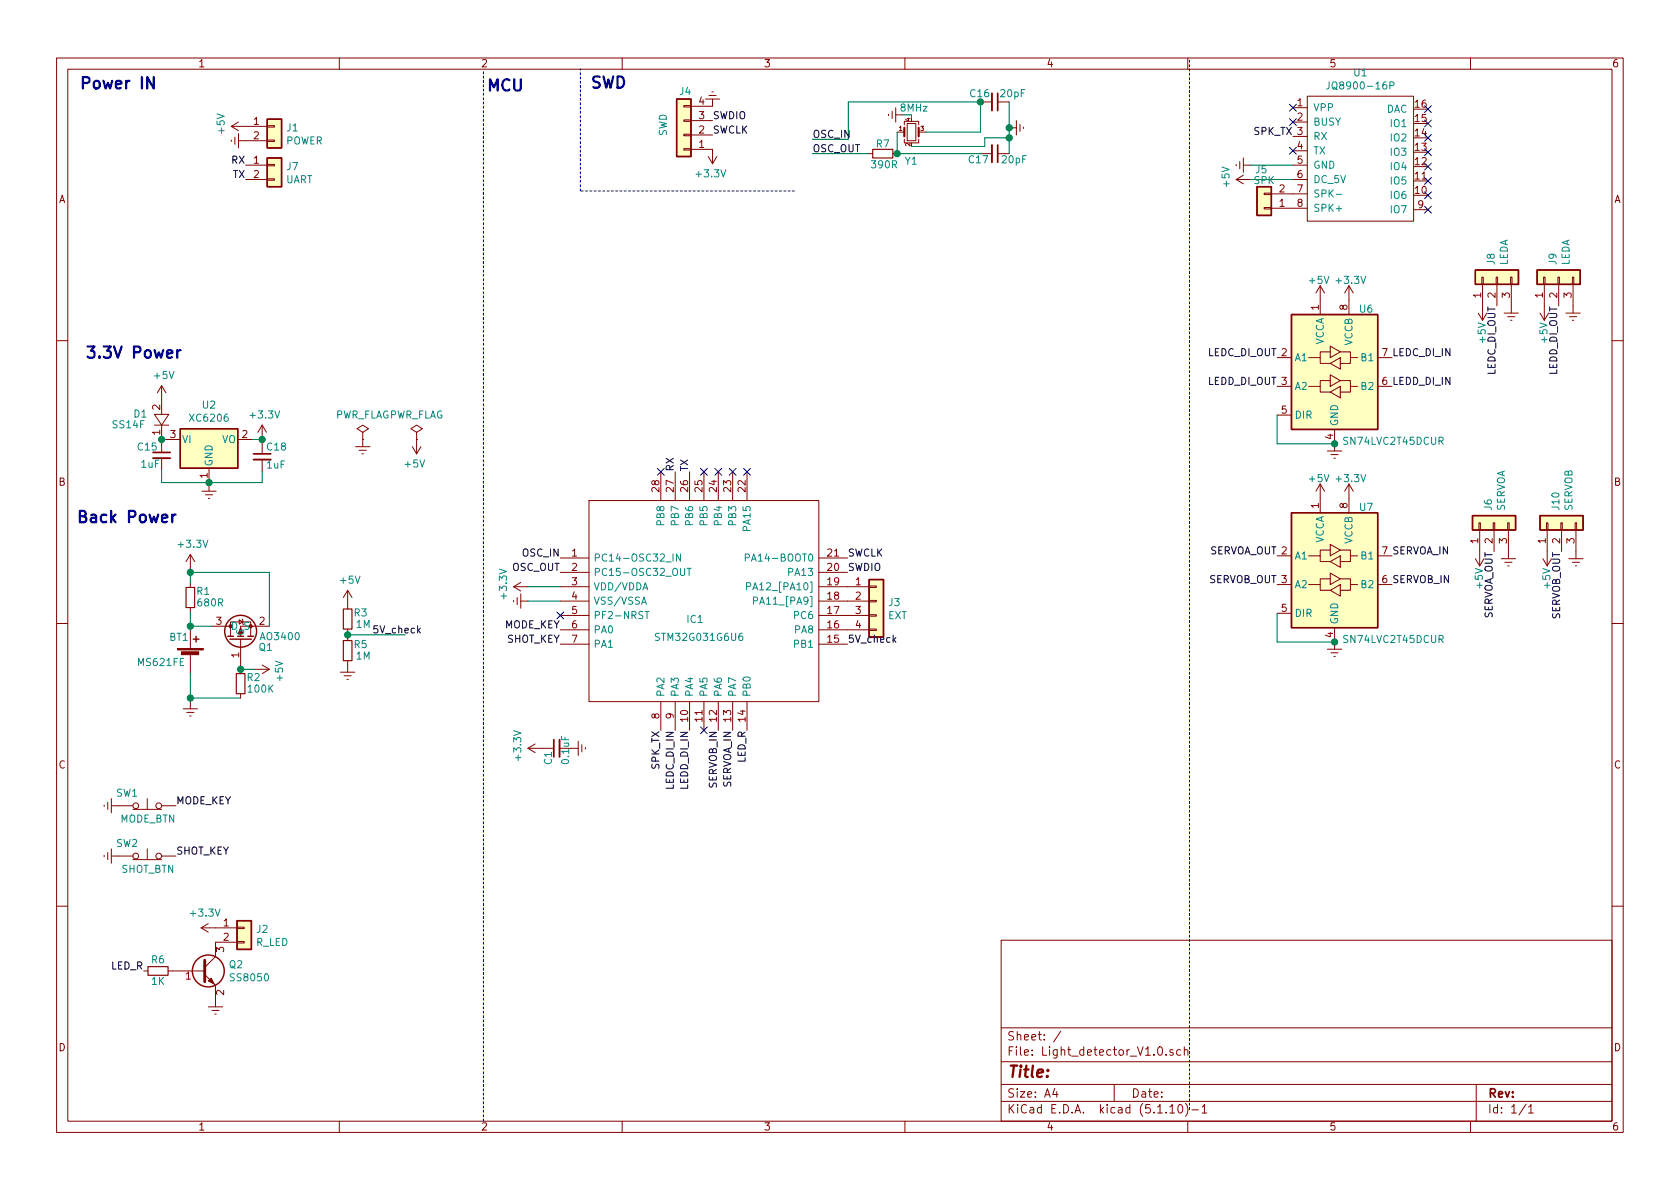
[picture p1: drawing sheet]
EESchema Schematic File Version 4
EELAYER 30 0
EELAYER END
$Descr A4 11693 8268
encoding utf-8
Sheet 1 1
Title ""
Date ""
Rev ""
Comp ""
Comment1 ""
Comment2 ""
Comment3 ""
Comment4 ""
$EndDescr
$Comp
L Regulator_Linear:LM1117-3.3 U2
U 1 1
P 1455 3050
F 0 "U2" H 1455 3292 50  0000 C CNN
F 1 "XC6206" H 1455 3201 50  0000 C CNN
F 2 "Package_TO_SOT_SMD:SOT-23" H 1455 3050 50  0001 C CNN
F 3 "http://www.ti.com/lit/ds/symlink/lm1117.pdf" H 1455 3050 50  0001 C CNN
	1    1455 3050
	1    0    0    -1  
$EndComp
Wire Wire Line
	1155 3050 1125 3050
$Comp
L Device:C_Small C15
U 1 1
P 1125 3160
F 0 "C15" H 950 3220 50  0000 L CNN
F 1 "1uF" H 975 3100 50  0000 L CNN
F 2 "Capacitor_SMD:C_0603_1608Metric" H 1125 3160 50  0001 C CNN
F 3 "~" H 1125 3160 50  0001 C CNN
	1    1125 3160
	1    0    0    -1  
$EndComp
Wire Wire Line
	1125 3060 1125 3050
$Comp
L power:Earth #PWR028
U 1 1
P 1455 3360
F 0 "#PWR028" H 1455 3110 50  0001 C CNN
F 1 "Earth" H 1455 3210 50  0001 C CNN
F 2 "" H 1455 3360 50  0001 C CNN
F 3 "~" H 1455 3360 50  0001 C CNN
	1    1455 3360
	1    0    0    -1  
$EndComp
Wire Wire Line
	1455 3350 1125 3350
Wire Wire Line
	1125 3260 1125 3350
Wire Wire Line
	1455 3360 1455 3350
Connection ~ 1455 3350
$Comp
L Device:C_Small C18
U 1 1
P 1825 3170
F 0 "C18" H 1850 3240 50  0000 L CNN
F 1 "1uF" H 1850 3115 50  0000 L CNN
F 2 "Capacitor_SMD:C_0603_1608Metric" H 1825 3170 50  0001 C CNN
F 3 "~" H 1825 3170 50  0001 C CNN
	1    1825 3170
	1    0    0    -1  
$EndComp
Wire Wire Line
	1755 3050 1825 3050
Wire Wire Line
	1825 3050 1825 3070
Wire Wire Line
	1825 3270 1825 3350
Wire Wire Line
	1825 3350 1455 3350
$Comp
L power:+3.3V #PWR029
U 1 1
P 1825 3050
F 0 "#PWR029" H 1825 2900 50  0001 C CNN
F 1 "+3.3V" H 1840 3223 50  0000 C CNN
F 2 "" H 1825 3050 50  0001 C CNN
F 3 "" H 1825 3050 50  0001 C CNN
	1    1825 3050
	1    0    0    -1  
$EndComp
Connection ~ 1825 3050
$Comp
L Connector_Generic:Conn_01x04 J4
U 1 1
P 4760 930
F 0 "J4" H 4750 630 50  0000 C CNN
F 1 "SWD" V 4900 860 50  0000 C CNN
F 2 "Connector_PinHeader_1.27mm:PinHeader_1x04_P1.27mm_Vertical" H 4760 930 50  0001 C CNN
F 3 "~" H 4760 930 50  0001 C CNN
	1    4760 930 
	-1   0    0    1   
$EndComp
$Comp
L power:+3.3V #PWR033
U 1 1
P 4960 1030
F 0 "#PWR033" H 4960 880 50  0001 C CNN
F 1 "+3.3V" H 4975 1203 50  0000 C CNN
F 2 "" H 4960 1030 50  0001 C CNN
F 3 "" H 4960 1030 50  0001 C CNN
	1    4960 1030
	-1   0    0    1   
$EndComp
Text Label 4960 830  0    50   ~ 0
SWDIO
Text Label 4960 930  0    50   ~ 0
SWCLK
$Comp
L power:Earth #PWR032
U 1 1
P 4960 730
F 0 "#PWR032" H 4960 480 50  0001 C CNN
F 1 "Earth" H 4960 580 50  0001 C CNN
F 2 "" H 4960 730 50  0001 C CNN
F 3 "~" H 4960 730 50  0001 C CNN
	1    4960 730 
	-1   0    0    1   
$EndComp
Text Notes 1275 2500 2    79   ~ 16
3.3V Power
Text Notes 3655 640  2    79   ~ 16
MCU
Text Notes 4370 620  2    79   ~ 16
SWD
Wire Notes Line
	5530 1320 4030 1320
Wire Notes Line
	4040 1320 4040 470 
$Comp
L Device:C_Small C17
U 1 1
P 6925 1060
F 0 "C17" V 6965 870 50  0000 L CNN
F 1 "20pF" V 6965 1100 50  0000 L CNN
F 2 "Capacitor_SMD:C_0402_1005Metric" H 6925 1060 50  0001 C CNN
F 3 "~" H 6925 1060 50  0001 C CNN
	1    6925 1060
	0    1    1    0   
$EndComp
$Comp
L Device:C_Small C16
U 1 1
P 6925 700
F 0 "C16" V 6865 520 50  0000 L CNN
F 1 "20pF" V 6865 730 50  0000 L CNN
F 2 "Capacitor_SMD:C_0402_1005Metric" H 6925 700 50  0001 C CNN
F 3 "~" H 6925 700 50  0001 C CNN
	1    6925 700 
	0    1    1    0   
$EndComp
$Comp
L Device:Crystal_GND24_Small Y1
U 1 1
P 6345 910
F 0 "Y1" H 6295 710 50  0000 L CNN
F 1 "8MHz" H 6260 1080 50  0000 L CNN
F 2 "Crystal:Crystal_SMD_3225-4Pin_3.2x2.5mm" H 6345 910 50  0001 C CNN
F 3 "~" H 6345 910 50  0001 C CNN
	1    6345 910 
	1    0    0    -1  
$EndComp
Wire Wire Line
	6245 910  6245 1060
$Comp
L power:Earth #PWR027
U 1 1
P 6285 790
F 0 "#PWR027" H 6285 540 50  0001 C CNN
F 1 "Earth" H 6285 640 50  0001 C CNN
F 2 "" H 6285 790 50  0001 C CNN
F 3 "~" H 6285 790 50  0001 C CNN
	1    6285 790 
	0    1    1    0   
$EndComp
Wire Wire Line
	6285 790  6345 790 
Wire Wire Line
	6345 790  6345 810 
$Comp
L power:Earth #PWR031
U 1 1
P 7025 880
F 0 "#PWR031" H 7025 630 50  0001 C CNN
F 1 "Earth" H 7025 730 50  0001 C CNN
F 2 "" H 7025 880 50  0001 C CNN
F 3 "~" H 7025 880 50  0001 C CNN
	1    7025 880 
	0    -1   -1   0   
$EndComp
Wire Wire Line
	7025 700  7025 880 
Wire Wire Line
	7025 880  7025 950 
Connection ~ 7025 880 
Wire Wire Line
	6345 1010 6855 1010
Wire Wire Line
	6855 1010 6855 950 
Wire Wire Line
	6855 950  7025 950 
Connection ~ 7025 950 
Wire Wire Line
	7025 950  7025 1060
Wire Wire Line
	5905 960  5905 700 
Wire Wire Line
	6825 1060 6245 1060
Wire Wire Line
	6825 910  6825 700 
Wire Wire Line
	6445 910  6825 910 
Connection ~ 6825 700 
Text Label 5655 960  0    50   ~ 0
OSC_IN
Text Label 5655 1060 0    50   ~ 0
OSC_OUT
Wire Wire Line
	5655 960  5905 960 
Wire Notes Line
	3365 490  3365 7800
$Comp
L power:+5V #PWR026
U 1 1
P 1125 2775
F 0 "#PWR026" H 1125 2625 50  0001 C CNN
F 1 "+5V" H 1140 2948 50  0000 C CNN
F 2 "" H 1125 2775 50  0001 C CNN
F 3 "" H 1125 2775 50  0001 C CNN
	1    1125 2775
	1    0    0    -1  
$EndComp
Wire Notes Line
	8280 410  8280 7720
Text Label 8890 2480 2    50   ~ 0
LEDC_DI_OUT
Text Label 9690 2480 0    50   ~ 0
LEDC_DI_IN
$Comp
L Logic_LevelTranslator:SN74LVC2T45DCUR U6
U 1 1
P 9290 2580
F 0 "U6" H 9510 3020 50  0000 C CNN
F 1 "SN74LVC2T45DCUR" H 9700 2100 50  0000 C CNN
F 2 "Package_SO:VSSOP-8_2.4x2.1mm_P0.5mm" H 9340 2030 50  0001 C CNN
F 3 "http://www.ti.com/lit/ds/symlink/sn74lvc2t45.pdf" H 8390 2030 50  0001 C CNN
	1    9290 2580
	1    0    0    -1  
$EndComp
$Comp
L power:+5V #PWR048
U 1 1
P 9190 2080
F 0 "#PWR048" H 9190 1930 50  0001 C CNN
F 1 "+5V" H 9180 2220 50  0000 C CNN
F 2 "" H 9190 2080 50  0001 C CNN
F 3 "" H 9190 2080 50  0001 C CNN
	1    9190 2080
	1    0    0    -1  
$EndComp
$Comp
L power:+3.3V #PWR054
U 1 1
P 9390 2080
F 0 "#PWR054" H 9390 1930 50  0001 C CNN
F 1 "+3.3V" H 9400 2220 50  0000 C CNN
F 2 "" H 9390 2080 50  0001 C CNN
F 3 "" H 9390 2080 50  0001 C CNN
	1    9390 2080
	1    0    0    -1  
$EndComp
Wire Wire Line
	8890 2880 8890 3080
Wire Wire Line
	8890 3080 9290 3080
$Comp
L power:Earth #PWR051
U 1 1
P 9290 3080
F 0 "#PWR051" H 9290 2830 50  0001 C CNN
F 1 "Earth" H 9290 2930 50  0001 C CNN
F 2 "" H 9290 3080 50  0001 C CNN
F 3 "~" H 9290 3080 50  0001 C CNN
	1    9290 3080
	1    0    0    -1  
$EndComp
Connection ~ 9290 3080
$Comp
L Logic_LevelTranslator:SN74LVC2T45DCUR U7
U 1 1
P 9290 3960
F 0 "U7" H 9510 4400 50  0000 C CNN
F 1 "SN74LVC2T45DCUR" H 9700 3480 50  0000 C CNN
F 2 "Package_SO:VSSOP-8_2.4x2.1mm_P0.5mm" H 9340 3410 50  0001 C CNN
F 3 "http://www.ti.com/lit/ds/symlink/sn74lvc2t45.pdf" H 8390 3410 50  0001 C CNN
	1    9290 3960
	1    0    0    -1  
$EndComp
$Comp
L power:+5V #PWR049
U 1 1
P 9190 3460
F 0 "#PWR049" H 9190 3310 50  0001 C CNN
F 1 "+5V" H 9180 3600 50  0000 C CNN
F 2 "" H 9190 3460 50  0001 C CNN
F 3 "" H 9190 3460 50  0001 C CNN
	1    9190 3460
	1    0    0    -1  
$EndComp
$Comp
L power:+3.3V #PWR055
U 1 1
P 9390 3460
F 0 "#PWR055" H 9390 3310 50  0001 C CNN
F 1 "+3.3V" H 9400 3600 50  0000 C CNN
F 2 "" H 9390 3460 50  0001 C CNN
F 3 "" H 9390 3460 50  0001 C CNN
	1    9390 3460
	1    0    0    -1  
$EndComp
Wire Wire Line
	8890 4260 8890 4460
Wire Wire Line
	8890 4460 9290 4460
$Comp
L power:Earth #PWR052
U 1 1
P 9290 4460
F 0 "#PWR052" H 9290 4210 50  0001 C CNN
F 1 "Earth" H 9290 4310 50  0001 C CNN
F 2 "" H 9290 4460 50  0001 C CNN
F 3 "~" H 9290 4460 50  0001 C CNN
	1    9290 4460
	1    0    0    -1  
$EndComp
Connection ~ 9290 4460
Text Label 9690 2680 0    50   ~ 0
LEDD_DI_IN
Text Label 8890 2680 2    50   ~ 0
LEDD_DI_OUT
Text Label 8890 3860 2    50   ~ 0
SERVOA_OUT
Text Label 9690 3860 0    50   ~ 0
SERVOA_IN
Text Label 8890 4060 2    50   ~ 0
SERVOB_OUT
Text Label 9690 4060 0    50   ~ 0
SERVOB_IN
$Comp
L power:Earth #PWR062
U 1 1
P 10520 2120
F 0 "#PWR062" H 10520 1870 50  0001 C CNN
F 1 "Earth" H 10520 1970 50  0001 C CNN
F 2 "" H 10520 2120 50  0001 C CNN
F 3 "~" H 10520 2120 50  0001 C CNN
	1    10520 2120
	1    0    0    -1  
$EndComp
Text Label 10420 2120 3    50   ~ 0
LEDC_DI_OUT
$Comp
L power:+5V #PWR059
U 1 1
P 10320 2120
F 0 "#PWR059" H 10320 1970 50  0001 C CNN
F 1 "+5V" V 10320 2310 50  0000 C CNN
F 2 "" H 10320 2120 50  0001 C CNN
F 3 "" H 10320 2120 50  0001 C CNN
	1    10320 2120
	-1   0    0    1   
$EndComp
$Comp
L Connector_Generic:Conn_01x03 J8
U 1 1
P 10420 1920
F 0 "J8" H 10500 1962 50  0000 L CNN
F 1 "LEDA" H 10500 1871 50  0000 L CNN
F 2 "Connector_JST:JST_XH_S3B-XH-A-1_1x03_P2.50mm_Horizontal" H 10420 1920 50  0001 C CNN
F 3 "~" H 10420 1920 50  0001 C CNN
	1    10420 1920
	0    -1   -1   0   
$EndComp
$Comp
L power:Earth #PWR066
U 1 1
P 10950 2120
F 0 "#PWR066" H 10950 1870 50  0001 C CNN
F 1 "Earth" H 10950 1970 50  0001 C CNN
F 2 "" H 10950 2120 50  0001 C CNN
F 3 "~" H 10950 2120 50  0001 C CNN
	1    10950 2120
	1    0    0    -1  
$EndComp
$Comp
L power:+5V #PWR063
U 1 1
P 10750 2120
F 0 "#PWR063" H 10750 1970 50  0001 C CNN
F 1 "+5V" V 10750 2310 50  0000 C CNN
F 2 "" H 10750 2120 50  0001 C CNN
F 3 "" H 10750 2120 50  0001 C CNN
	1    10750 2120
	-1   0    0    1   
$EndComp
$Comp
L Connector_Generic:Conn_01x03 J9
U 1 1
P 10850 1920
F 0 "J9" H 10930 1962 50  0000 L CNN
F 1 "LEDA" H 10930 1871 50  0000 L CNN
F 2 "Connector_JST:JST_XH_S3B-XH-A-1_1x03_P2.50mm_Horizontal" H 10850 1920 50  0001 C CNN
F 3 "~" H 10850 1920 50  0001 C CNN
	1    10850 1920
	0    -1   -1   0   
$EndComp
$Comp
L power:Earth #PWR060
U 1 1
P 10500 3830
F 0 "#PWR060" H 10500 3580 50  0001 C CNN
F 1 "Earth" H 10500 3680 50  0001 C CNN
F 2 "" H 10500 3830 50  0001 C CNN
F 3 "~" H 10500 3830 50  0001 C CNN
	1    10500 3830
	1    0    0    -1  
$EndComp
$Comp
L power:+5V #PWR057
U 1 1
P 10300 3830
F 0 "#PWR057" H 10300 3680 50  0001 C CNN
F 1 "+5V" V 10300 4020 50  0000 C CNN
F 2 "" H 10300 3830 50  0001 C CNN
F 3 "" H 10300 3830 50  0001 C CNN
	1    10300 3830
	-1   0    0    1   
$EndComp
$Comp
L Connector_Generic:Conn_01x03 J6
U 1 1
P 10400 3630
F 0 "J6" H 10480 3672 50  0000 L CNN
F 1 "SERVOA" H 10480 3581 50  0000 L CNN
F 2 "Connector_PinHeader_2.54mm:PinHeader_1x03_P2.54mm_Horizontal" H 10400 3630 50  0001 C CNN
F 3 "~" H 10400 3630 50  0001 C CNN
	1    10400 3630
	0    -1   -1   0   
$EndComp
$Comp
L power:Earth #PWR067
U 1 1
P 10970 3830
F 0 "#PWR067" H 10970 3580 50  0001 C CNN
F 1 "Earth" H 10970 3680 50  0001 C CNN
F 2 "" H 10970 3830 50  0001 C CNN
F 3 "~" H 10970 3830 50  0001 C CNN
	1    10970 3830
	1    0    0    -1  
$EndComp
$Comp
L power:+5V #PWR064
U 1 1
P 10770 3830
F 0 "#PWR064" H 10770 3680 50  0001 C CNN
F 1 "+5V" V 10770 4020 50  0000 C CNN
F 2 "" H 10770 3830 50  0001 C CNN
F 3 "" H 10770 3830 50  0001 C CNN
	1    10770 3830
	-1   0    0    1   
$EndComp
$Comp
L Connector_Generic:Conn_01x03 J10
U 1 1
P 10870 3630
F 0 "J10" H 10950 3672 50  0000 L CNN
F 1 "SERVOB" H 10950 3581 50  0000 L CNN
F 2 "Connector_PinHeader_2.54mm:PinHeader_1x03_P2.54mm_Horizontal" H 10870 3630 50  0001 C CNN
F 3 "~" H 10870 3630 50  0001 C CNN
	1    10870 3630
	0    -1   -1   0   
$EndComp
Text Label 10400 3830 3    50   ~ 0
SERVOA_OUT
Text Label 10870 3830 3    50   ~ 0
SERVOB_OUT
Text Label 10850 2120 3    50   ~ 0
LEDD_DI_OUT
Text Notes 1100 625  2    79   ~ 16
Power IN
$Comp
L power:PWR_FLAG #FLG01
U 1 1
P 2900 3050
F 0 "#FLG01" H 2900 3125 50  0001 C CNN
F 1 "PWR_FLAG" H 2900 3223 50  0000 C CNN
F 2 "" H 2900 3050 50  0001 C CNN
F 3 "~" H 2900 3050 50  0001 C CNN
	1    2900 3050
	1    0    0    -1  
$EndComp
$Comp
L power:+5V #PWR011
U 1 1
P 2900 3050
F 0 "#PWR011" H 2900 2900 50  0001 C CNN
F 1 "+5V" H 2915 3223 50  0000 C CNN
F 2 "" H 2900 3050 50  0001 C CNN
F 3 "" H 2900 3050 50  0001 C CNN
	1    2900 3050
	-1   0    0    1   
$EndComp
Text Notes 1240 3645 2    79   ~ 16
Back Power
$Comp
L Device:Battery_Cell BT1
U 1 1
P 1325 4575
F 0 "BT1" H 1175 4725 50  0000 L CNN
F 1 "MS621FE" H 950 4550 50  0000 L CNN
F 2 "Battery:BatteryHolder_Seiko_MS621F" V 1325 4635 50  0001 C CNN
F 3 "~" V 1325 4635 50  0001 C CNN
	1    1325 4575
	1    0    0    -1  
$EndComp
$Comp
L Device:R_Small R1
U 1 1
P 1325 4150
F 0 "R1" H 1235 4110 50  0000 C CNN
F 1 "680R" H 1185 4190 50  0000 C CNN
F 2 "Resistor_SMD:R_0402_1005Metric" H 1325 4150 50  0001 C CNN
F 3 "~" H 1325 4150 50  0001 C CNN
	1    1325 4150
	-1   0    0    1   
$EndComp
Wire Wire Line
	1325 4050 1325 3975
$Comp
L power:+3.3V #PWR05
U 1 1
P 1325 3950
F 0 "#PWR05" H 1325 3800 50  0001 C CNN
F 1 "+3.3V" H 1340 4123 50  0000 C CNN
F 2 "" H 1325 3950 50  0001 C CNN
F 3 "" H 1325 3950 50  0001 C CNN
	1    1325 3950
	1    0    0    -1  
$EndComp
Wire Wire Line
	1325 4250 1325 4350
Wire Wire Line
	1475 4350 1325 4350
Connection ~ 1325 4350
Wire Wire Line
	1325 4350 1325 4375
$Comp
L power:Earth #PWR023
U 1 1
P 1325 4875
F 0 "#PWR023" H 1325 4625 50  0001 C CNN
F 1 "Earth" H 1325 4725 50  0001 C CNN
F 2 "" H 1325 4875 50  0001 C CNN
F 3 "~" H 1325 4875 50  0001 C CNN
	1    1325 4875
	1    0    0    -1  
$EndComp
Wire Wire Line
	1325 4875 1325 4850
Wire Wire Line
	1325 4675 1325 4850
Connection ~ 1325 4850
Wire Wire Line
	1325 4850 1675 4850
$Comp
L power:+5V #PWR06
U 1 1
P 1775 4650
F 0 "#PWR06" H 1775 4500 50  0001 C CNN
F 1 "+5V" H 1790 4823 50  0000 C CNN
F 2 "" H 1775 4650 50  0001 C CNN
F 3 "" H 1775 4650 50  0001 C CNN
	1    1775 4650
	0    1    1    0   
$EndComp
Wire Wire Line
	1775 4650 1675 4650
$Comp
L Device:R_Small R2
U 1 1
P 1675 4750
F 0 "R2" H 1585 4710 50  0000 C CNN
F 1 "100K" H 1535 4790 50  0000 C CNN
F 2 "Resistor_SMD:R_0402_1005Metric" H 1675 4750 50  0001 C CNN
F 3 "~" H 1675 4750 50  0001 C CNN
	1    1675 4750
	-1   0    0    1   
$EndComp
Connection ~ 1675 4650
$Comp
L SamacSys_Parts:IRLML6401TRPBF Q1
U 1 1
P 1675 4350
F 0 "Q1" V 1525 4175 50  0000 C CNN
F 1 "AO3400" V 1600 4075 50  0000 C CNN
F 2 "Package_TO_SOT_SMD:SOT-23" H 1875 4750 50  0001 L CNN
F 3 "http://uk.rs-online.com/web/p/products/0301316P" H 1875 4650 50  0001 L CNN
F 4 "INFINEON - IRLML6401TRPBF - MOSFET, P, MICRO3" H 1875 4550 50  0001 L CNN "Description"
F 5 "1.12" H 1875 4450 50  0001 L CNN "Height"
F 6 "0301316P" H 1875 4350 50  0001 L CNN "RS Part Number"
F 7 "http://uk.rs-online.com/web/p/products/0301316P" H 1875 4250 50  0001 L CNN "RS Price/Stock"
F 8 "Infineon" H 1875 4150 50  0001 L CNN "Manufacturer_Name"
F 9 "IRLML6401TRPBF" H 1875 4050 50  0001 L CNN "Manufacturer_Part_Number"
F 10 "70017403" H 1875 3950 50  0001 L CNN "Allied_Number"
	1    1675 4350
	0    -1   -1   0   
$EndComp
$Comp
L power:+5V #PWR08
U 1 1
P 2420 4200
F 0 "#PWR08" H 2420 4050 50  0001 C CNN
F 1 "+5V" H 2435 4373 50  0000 C CNN
F 2 "" H 2420 4200 50  0001 C CNN
F 3 "" H 2420 4200 50  0001 C CNN
	1    2420 4200
	1    0    0    -1  
$EndComp
$Comp
L Device:R_Small R3
U 1 1
P 2420 4300
F 0 "R3" H 2330 4260 50  0000 C CNN
F 1 "1M" H 2310 4340 50  0000 C CNN
F 2 "Resistor_SMD:R_0402_1005Metric" H 2420 4300 50  0001 C CNN
F 3 "~" H 2420 4300 50  0001 C CNN
	1    2420 4300
	-1   0    0    1   
$EndComp
$Comp
L Device:R_Small R5
U 1 1
P 2420 4520
F 0 "R5" H 2330 4480 50  0000 C CNN
F 1 "1M" H 2310 4560 50  0000 C CNN
F 2 "Resistor_SMD:R_0402_1005Metric" H 2420 4520 50  0001 C CNN
F 3 "~" H 2420 4520 50  0001 C CNN
	1    2420 4520
	-1   0    0    1   
$EndComp
$Comp
L power:Earth #PWR010
U 1 1
P 2420 4620
F 0 "#PWR010" H 2420 4370 50  0001 C CNN
F 1 "Earth" H 2420 4470 50  0001 C CNN
F 2 "" H 2420 4620 50  0001 C CNN
F 3 "~" H 2420 4620 50  0001 C CNN
	1    2420 4620
	1    0    0    -1  
$EndComp
Wire Wire Line
	2420 4400 2420 4410
Wire Wire Line
	2420 4410 2820 4410
Connection ~ 2420 4410
Wire Wire Line
	2420 4410 2420 4420
Text Label 2590 4410 0    50   ~ 0
5V_check
Text Label 5900 4475 0    50   ~ 0
5V_check
Wire Wire Line
	1875 4350 1875 3975
Wire Wire Line
	1875 3975 1325 3975
Connection ~ 1325 3975
Wire Wire Line
	1325 3975 1325 3950
$Comp
L Switch:SW_Push_Open SW1
U 1 1
P 1025 5600
F 0 "SW1" H 885 5690 50  0000 C CNN
F 1 "MODE_BTN" H 1030 5510 50  0000 C CNN
F 2 "Connector_JST:JST_XH_S2B-XH-A-1_1x02_P2.50mm_Horizontal" H 1025 5800 50  0001 C CNN
F 3 "~" H 1025 5800 50  0001 C CNN
	1    1025 5600
	1    0    0    -1  
$EndComp
$Comp
L power:Earth #PWR01
U 1 1
P 825 5600
F 0 "#PWR01" H 825 5350 50  0001 C CNN
F 1 "Earth" H 825 5450 50  0001 C CNN
F 2 "" H 825 5600 50  0001 C CNN
F 3 "~" H 825 5600 50  0001 C CNN
	1    825  5600
	0    1    1    0   
$EndComp
Text Label 1225 5600 0    50   ~ 0
MODE_KEY
$Comp
L Switch:SW_Push_Open SW2
U 1 1
P 1025 5950
F 0 "SW2" H 885 6040 50  0000 C CNN
F 1 "SHOT_BTN" H 1030 5860 50  0000 C CNN
F 2 "Connector_JST:JST_XH_S2B-XH-A-1_1x02_P2.50mm_Horizontal" H 1025 6150 50  0001 C CNN
F 3 "~" H 1025 6150 50  0001 C CNN
	1    1025 5950
	1    0    0    -1  
$EndComp
$Comp
L power:Earth #PWR02
U 1 1
P 825 5950
F 0 "#PWR02" H 825 5700 50  0001 C CNN
F 1 "Earth" H 825 5800 50  0001 C CNN
F 2 "" H 825 5950 50  0001 C CNN
F 3 "~" H 825 5950 50  0001 C CNN
	1    825  5950
	0    1    1    0   
$EndComp
Text Label 1225 5950 0    50   ~ 0
SHOT_KEY
Text Label 3900 4475 2    50   ~ 0
SHOT_KEY
Text Label 3900 4375 2    50   ~ 0
MODE_KEY
$Comp
L power:PWR_FLAG #FLG0101
U 1 1
P 2525 3050
F 0 "#FLG0101" H 2525 3125 50  0001 C CNN
F 1 "PWR_FLAG" H 2525 3223 50  0000 C CNN
F 2 "" H 2525 3050 50  0001 C CNN
F 3 "~" H 2525 3050 50  0001 C CNN
	1    2525 3050
	1    0    0    -1  
$EndComp
$Comp
L power:Earth #PWR0101
U 1 1
P 2525 3050
F 0 "#PWR0101" H 2525 2800 50  0001 C CNN
F 1 "Earth" H 2525 2900 50  0001 C CNN
F 2 "" H 2525 3050 50  0001 C CNN
F 3 "~" H 2525 3050 50  0001 C CNN
	1    2525 3050
	1    0    0    -1  
$EndComp
$Comp
L power:+3.3V #PWR014
U 1 1
P 3675 4075
F 0 "#PWR014" H 3675 3925 50  0001 C CNN
F 1 "+3.3V" H 3690 4248 50  0000 C CNN
F 2 "" H 3675 4075 50  0001 C CNN
F 3 "" H 3675 4075 50  0001 C CNN
	1    3675 4075
	0    -1   -1   0   
$EndComp
$Comp
L power:Earth #PWR017
U 1 1
P 3675 4175
F 0 "#PWR017" H 3675 3925 50  0001 C CNN
F 1 "Earth" H 3675 4025 50  0001 C CNN
F 2 "" H 3675 4175 50  0001 C CNN
F 3 "~" H 3675 4175 50  0001 C CNN
	1    3675 4175
	0    1    1    0   
$EndComp
Wire Wire Line
	3900 4175 3675 4175
Wire Wire Line
	3900 4075 3675 4075
Text Label 5000 5075 3    50   ~ 0
SERVOB_IN
Text Label 5100 5075 3    50   ~ 0
SERVOA_IN
Text Label 5900 3975 0    50   ~ 0
SWDIO
Text Label 5900 3875 0    50   ~ 0
SWCLK
$Comp
L Device:C_Small C1
U 1 1
P 3875 5200
F 0 "C1" H 3755 5260 50  0000 L CNN
F 1 "0.1uF" H 3755 5140 50  0000 L CNN
F 2 "Capacitor_SMD:C_0402_1005Metric" H 3875 5200 50  0001 C CNN
F 3 "~" H 3875 5200 50  0001 C CNN
	1    3875 5200
	0    -1   -1   0   
$EndComp
$Comp
L power:+3.3V #PWR018
U 1 1
P 3775 5200
F 0 "#PWR018" H 3775 5050 50  0001 C CNN
F 1 "+3.3V" H 3790 5373 50  0000 C CNN
F 2 "" H 3775 5200 50  0001 C CNN
F 3 "" H 3775 5200 50  0001 C CNN
	1    3775 5200
	0    -1   -1   0   
$EndComp
$Comp
L power:Earth #PWR019
U 1 1
P 3975 5200
F 0 "#PWR019" H 3975 4950 50  0001 C CNN
F 1 "Earth" H 3975 5050 50  0001 C CNN
F 2 "" H 3975 5200 50  0001 C CNN
F 3 "~" H 3975 5200 50  0001 C CNN
	1    3975 5200
	0    -1   -1   0   
$EndComp
Wire Wire Line
	5905 700  6825 700 
$Comp
L Device:R_Small R7
U 1 1
P 6145 1060
F 0 "R7" V 6075 1060 50  0000 C CNN
F 1 "390R" V 6220 1070 50  0000 C CNN
F 2 "Resistor_SMD:R_0402_1005Metric" H 6145 1060 50  0001 C CNN
F 3 "~" H 6145 1060 50  0001 C CNN
	1    6145 1060
	0    1    1    0   
$EndComp
Connection ~ 6245 1060
Wire Wire Line
	6045 1060 5655 1060
Text Label 3900 3875 2    50   ~ 0
OSC_IN
Text Label 3900 3975 2    50   ~ 0
OSC_OUT
NoConn ~ 3900 4275
$Comp
L Connector_Generic:Conn_01x02 J2
U 1 1
P 1700 6450
F 0 "J2" H 1780 6442 50  0000 L CNN
F 1 "R_LED" H 1780 6351 50  0000 L CNN
F 2 "Connector_JST:JST_XH_S2B-XH-A-1_1x02_P2.50mm_Horizontal" H 1700 6450 50  0001 C CNN
F 3 "~" H 1700 6450 50  0001 C CNN
	1    1700 6450
	1    0    0    -1  
$EndComp
$Comp
L Device:Q_NPN_BEC Q2
U 1 1
P 1400 6750
F 0 "Q2" H 1590 6796 50  0000 L CNN
F 1 "SS8050" H 1590 6705 50  0000 L CNN
F 2 "Package_TO_SOT_SMD:SOT-23" H 1600 6850 50  0001 C CNN
F 3 "~" H 1400 6750 50  0001 C CNN
	1    1400 6750
	1    0    0    -1  
$EndComp
$Comp
L Device:R_Small R6
U 1 1
P 1100 6750
F 0 "R6" V 1175 6750 50  0000 C CNN
F 1 "1K" V 1025 6750 50  0000 C CNN
F 2 "Resistor_SMD:R_0402_1005Metric" H 1100 6750 50  0001 C CNN
F 3 "~" H 1100 6750 50  0001 C CNN
	1    1100 6750
	0    -1   -1   0   
$EndComp
Text Label 1000 6750 2    50   ~ 0
LED_R
$Comp
L power:Earth #PWR013
U 1 1
P 1500 6950
F 0 "#PWR013" H 1500 6700 50  0001 C CNN
F 1 "Earth" H 1500 6800 50  0001 C CNN
F 2 "" H 1500 6950 50  0001 C CNN
F 3 "~" H 1500 6950 50  0001 C CNN
	1    1500 6950
	1    0    0    -1  
$EndComp
$Comp
L power:+3.3V #PWR012
U 1 1
P 1500 6450
F 0 "#PWR012" H 1500 6300 50  0001 C CNN
F 1 "+3.3V" V 1600 6525 50  0000 C CNN
F 2 "" H 1500 6450 50  0001 C CNN
F 3 "" H 1500 6450 50  0001 C CNN
	1    1500 6450
	0    -1   -1   0   
$EndComp
Text Label 5200 5075 3    50   ~ 0
LED_R
NoConn ~ 4600 3275
NoConn ~ 4900 3275
NoConn ~ 5000 3275
NoConn ~ 5100 3275
NoConn ~ 5200 3275
NoConn ~ 4900 5075
Text Label 4800 5075 3    50   ~ 0
LEDD_DI_IN
Text Label 4700 5075 3    50   ~ 0
LEDC_DI_IN
$Comp
L SamacSys_Parts:STM32G031G6U6 IC1
U 1 1
P 3900 3875
F 0 "IC1" H 4775 3450 50  0000 L CNN
F 1 "STM32G031G6U6" H 4550 3325 50  0000 L CNN
F 2 "SamacSys_Parts:UFQFPN28" H 5750 4275 50  0001 L CNN
F 3 "https://www.st.com/resource/en/datasheet/stm32g031c6.pdf" H 5750 4175 50  0001 L CNN
F 4 "STMICROELECTRONICS - STM32G031G6U6 - ARM MCU, STM32 Family STM32G0 Series Microcontrollers, ARM Cortex-M0+, 32bit, 64 MHz, 32 KB, 8 KB" H 5750 4075 50  0001 L CNN "Description"
F 5 "0.6" H 5750 3975 50  0001 L CNN "Height"
F 6 "STMicroelectronics" H 5750 3875 50  0001 L CNN "Manufacturer_Name"
F 7 "STM32G031G6U6" H 5750 3775 50  0001 L CNN "Manufacturer_Part_Number"
F 8 "STM32G031G6U6" H 5750 3675 50  0001 L CNN "Arrow Part Number"
F 9 "https://www.arrow.com/en/products/stm32g031g6u6/stmicroelectronics" H 5750 3575 50  0001 L CNN "Arrow Price/Stock"
F 10 "511-STM32G031G6U6" H 5750 3475 50  0001 L CNN "Mouser Part Number"
F 11 "https://www.mouser.co.uk/ProductDetail/STMicroelectronics/STM32G031G6U6?qs=uwxL4vQweFPW1MMtF4vVDQ%3D%3D" H 5750 3375 50  0001 L CNN "Mouser Price/Stock"
	1    3900 3875
	1    0    0    -1  
$EndComp
$Comp
L SamacSys_Parts:SS34A D1
U 1 1
P 1125 2900
F 0 "D1" V 1150 2700 50  0000 L CNN
F 1 "SS14F" V 1075 2550 50  0000 L CNN
F 2 "Diode_SMD:D_SOD-123F" H 1575 2900 50  0001 L CNN
F 3 "http://uk.rs-online.com/web/p/products/9179196P" H 1575 2800 50  0001 L CNN
F 4 "HY Electronic Corp SS34A, SMT Rectifier Schottky Diode, 40V 3A, 2-Pin SMA" H 1575 2700 50  0001 L CNN "Description"
F 5 "2.62" H 1575 2600 50  0001 L CNN "Height"
F 6 "9179196P" H 1575 2500 50  0001 L CNN "RS Part Number"
F 7 "http://uk.rs-online.com/web/p/products/9179196P" H 1575 2400 50  0001 L CNN "RS Price/Stock"
F 8 "HY Electronic Corp" H 1575 2300 50  0001 L CNN "Manufacturer_Name"
F 9 "SS34A" H 1575 2200 50  0001 L CNN "Manufacturer_Part_Number"
	1    1125 2900
	0    1    -1   0   
$EndComp
Connection ~ 1125 3050
$Comp
L Connector_Generic:Conn_01x04 J3
U 1 1
P 6100 4175
F 0 "J3" H 6180 4167 50  0000 L CNN
F 1 "EXT" H 6180 4076 50  0000 L CNN
F 2 "Connector_PinHeader_2.00mm:PinHeader_1x04_P2.00mm_Vertical" H 6100 4175 50  0001 C CNN
F 3 "~" H 6100 4175 50  0001 C CNN
	1    6100 4175
	1    0    0    -1  
$EndComp
$Comp
L power:Earth #PWR09
U 1 1
P 1710 970
F 0 "#PWR09" H 1710 720 50  0001 C CNN
F 1 "Earth" H 1710 820 50  0001 C CNN
F 2 "" H 1710 970 50  0001 C CNN
F 3 "~" H 1710 970 50  0001 C CNN
	1    1710 970 
	0    1    1    0   
$EndComp
$Comp
L power:+5V #PWR04
U 1 1
P 1710 870
F 0 "#PWR04" H 1710 720 50  0001 C CNN
F 1 "+5V" H 1725 1043 50  0000 C CNN
F 2 "" H 1710 870 50  0001 C CNN
F 3 "" H 1710 870 50  0001 C CNN
	1    1710 870 
	0    -1   -1   0   
$EndComp
Text Label 1710 1140 2    50   ~ 0
RX
Text Label 1710 1240 2    50   ~ 0
TX
Text Label 4700 3275 1    50   ~ 0
RX
Text Label 4800 3275 1    50   ~ 0
TX
$Comp
L SamacSys_Parts:JQ8900-16P U1
U 1 1
P 9370 890
F 0 "U1" H 9470 1285 50  0000 C CNN
F 1 "JQ8900-16P" H 9470 1194 50  0000 C CNN
F 2 "SamacSys_Parts:JQ8900-16P" H 9370 1150 50  0001 C CNN
F 3 "" H 9370 1150 50  0001 C CNN
	1    9370 890 
	1    0    0    -1  
$EndComp
Text Label 4600 5075 3    50   ~ 0
SPK_TX
Text Label 9000 940  2    50   ~ 0
SPK_TX
NoConn ~ 9000 1040
NoConn ~ 9000 840 
NoConn ~ 9000 740 
NoConn ~ 9940 750 
NoConn ~ 9940 850 
NoConn ~ 9940 950 
NoConn ~ 9940 1050
NoConn ~ 9940 1150
NoConn ~ 9940 1250
NoConn ~ 9940 1350
NoConn ~ 9940 1450
$Comp
L Connector_Generic:Conn_01x02 J5
U 1 1
P 8800 1440
F 0 "J5" H 8820 1175 50  0000 C CNN
F 1 "SPK" H 8800 1250 50  0000 C CNN
F 2 "Connector_JST:JST_XH_B2B-XH-A_1x02_P2.50mm_Vertical" H 8800 1440 50  0001 C CNN
F 3 "~" H 8800 1440 50  0001 C CNN
	1    8800 1440
	-1   0    0    1   
$EndComp
$Comp
L power:+5V #PWR016
U 1 1
P 8705 1240
F 0 "#PWR016" H 8705 1090 50  0001 C CNN
F 1 "+5V" H 8720 1413 50  0000 C CNN
F 2 "" H 8705 1240 50  0001 C CNN
F 3 "" H 8705 1240 50  0001 C CNN
	1    8705 1240
	0    -1   -1   0   
$EndComp
Wire Wire Line
	9000 1240 8705 1240
Wire Wire Line
	9000 1140 8705 1140
$Comp
L power:Earth #PWR015
U 1 1
P 8705 1140
F 0 "#PWR015" H 8705 890 50  0001 C CNN
F 1 "Earth" H 8705 990 50  0001 C CNN
F 2 "" H 8705 1140 50  0001 C CNN
F 3 "~" H 8705 1140 50  0001 C CNN
	1    8705 1140
	0    1    1    0   
$EndComp
$Comp
L Connector_Generic:Conn_01x02 J1
U 1 1
P 1910 870
F 0 "J1" H 1990 862 50  0000 L CNN
F 1 "POWER" H 1990 771 50  0000 L CNN
F 2 "Connector:JWT_A3963_1x02_P3.96mm_Vertical" H 1910 870 50  0001 C CNN
F 3 "~" H 1910 870 50  0001 C CNN
	1    1910 870 
	1    0    0    -1  
$EndComp
$Comp
L Connector_Generic:Conn_01x02 J7
U 1 1
P 1910 1140
F 0 "J7" H 1990 1132 50  0000 L CNN
F 1 "UART" H 1990 1041 50  0000 L CNN
F 2 "Connector_JST:JST_XH_B2B-XH-A_1x02_P2.50mm_Vertical" H 1910 1140 50  0001 C CNN
F 3 "~" H 1910 1140 50  0001 C CNN
	1    1910 1140
	1    0    0    -1  
$EndComp
$EndSCHEMATC
